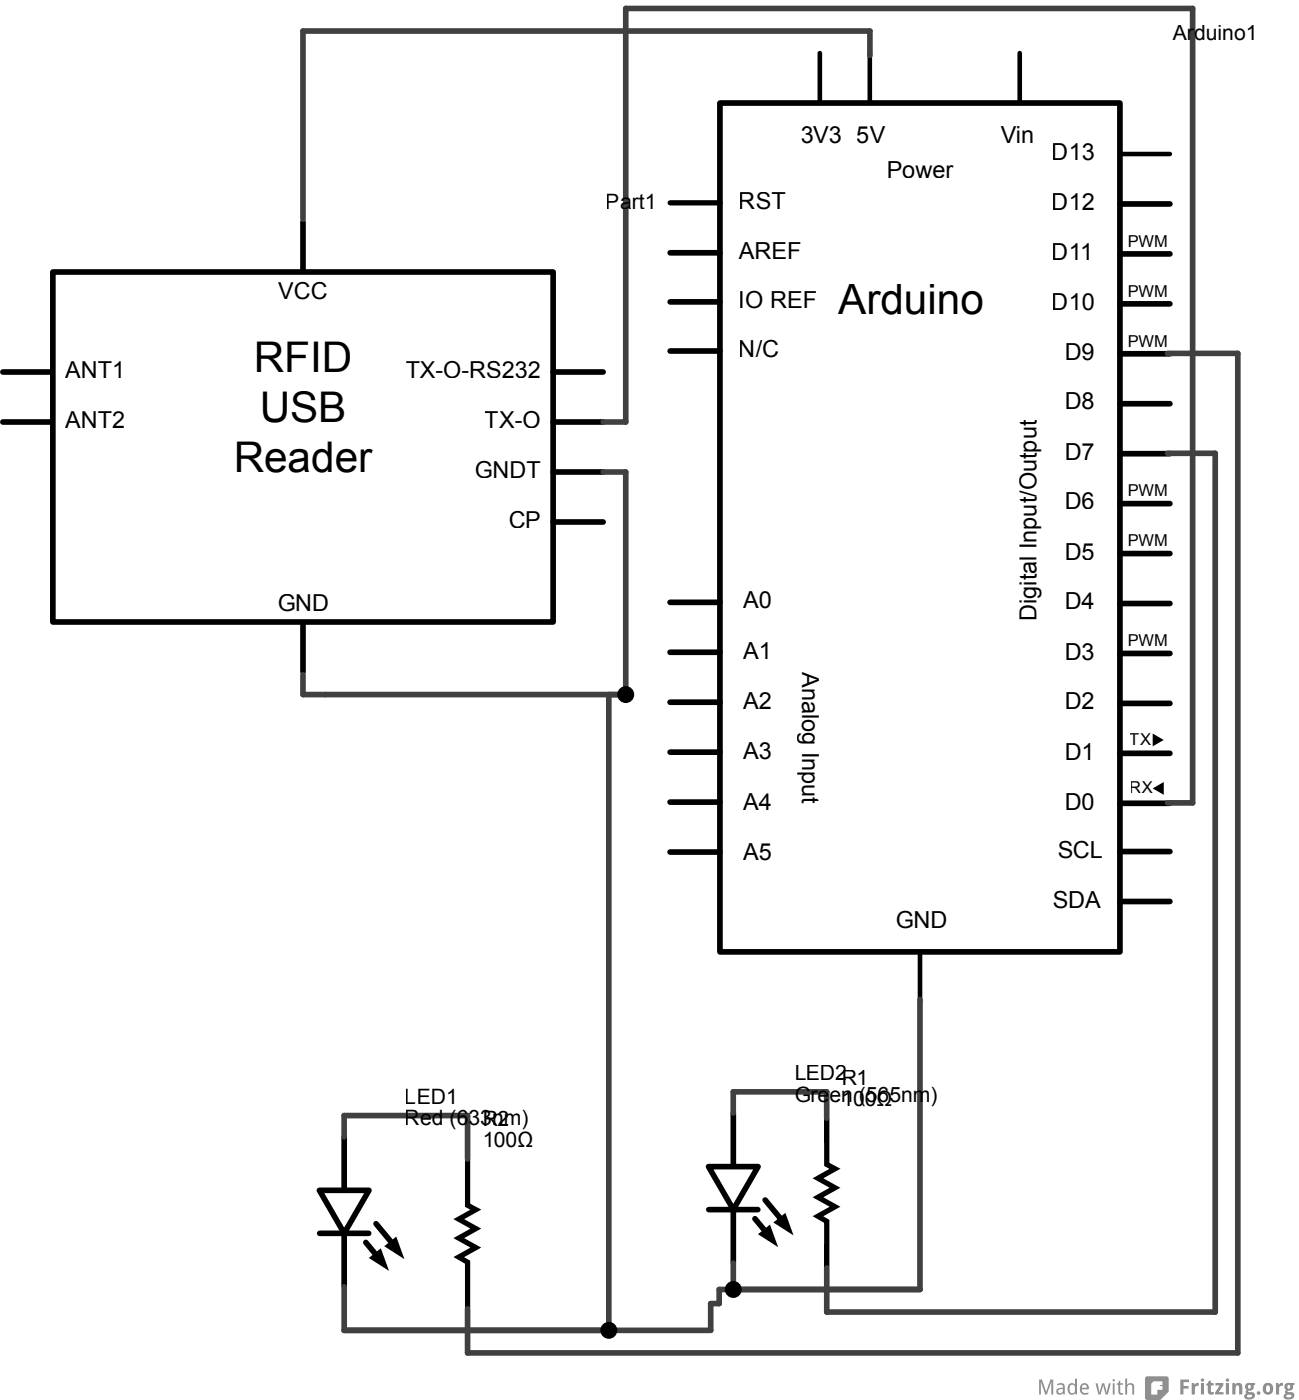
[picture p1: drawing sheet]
<svg xmlns="http://www.w3.org/2000/svg" width="195mm" height="210mm" viewBox="0 0 195 210" stroke-linecap="round" stroke-linejoin="round" font-family="sans-serif">
<!-- layer: Layer 1 -->
<g fill="#8c8c8c">
<path d="M155.8 206.9h.4l.6 1.9 .7-1.9h.4v2.3h-.3v-2l-.7 2h-.2l-.7-2v2h-.2z"/>
<path d="M164.2 207.5h.3l.3 1.5 .4-1.5h.3l.4 1.5 .3-1.5h.3l-.4 1.7h-.3l-.4-1.4-.4 1.4h-.3z"/>
<path d="M167.8 207.1h.1v.4h.5v.2h-.5v1a.29 .29 0 0 0 .5 .3v.2a.5 .5 0 0 1-.7-.5v-1h-.3v-.1l.3-.1z"/>
<path d="M168.7 206.8h.3v.9l.1-.1a.58 .58 0 0 1 .6-.1 .58 .58 0 0 1 .3 .6v1.1h-.3v-1.1a.41 .41 0 0 0-.5-.4 .41 .41 0 0 0-.2 .6v.9h-.3z"/>
<path d="M177 206.9h1.2v.4h-.8v.6h.8v.4h-.8v.9h-.4z"/>
<path d="M178.7 207.5h.3l.1 .2a.54 .54 0 0 1 .6-.3v.5a.45 .45 0 0 0-.6 .4v.9h-.4z"/>
<path d="M181.2 207.1h.3v.4h.4v.3h-.4v.8a.27 .27 0 0 0 .5 .2l-.1 .4a.55 .55 0 0 1-.8-.6v-.8h-.3v-.2l.3-.1z"/>
<path d="M182.2 207.5h1.2v.3l-.7 1h.7v.4h-1.2v-.3l.7-1.1h-.7z"/>
<path d="M184.8 207.5h.3l.1 .2a.59 .59 0 0 1 .6-.2 .59 .59 0 0 1 .4 .6v1.1h-.4v-1.2a.29 .29 0 0 0-.4-.2 .29 .29 0 0 0-.2 .4v1h-.4z"/>
<path d="M191.3 207.5h.3l.1 .2a.54 .54 0 0 1 .6-.3v.5a.45 .45 0 0 0-.5 .4v.9h-.5z"/>
<path d="M158.7 208.5a.35 .35 0 0 0 .3 .5 .35 .35 0 0 0 .3-.5v-.1zM158.5 207.6a.67 .67 0 0 1 .7-.1 .67 .67 0 0 1 .4 .5v1.2h-.2v-.2a.55 .55 0 0 1-.8 .2 .55 .55 0 0 1-.2-.7 .55 .55 0 0 1 .7-.3h.2a.43 .43 0 0 0-.2-.5 .43 .43 0 0 0-.5 .1z"/>
<path d="M160.6 207.7a.92 .92 0 0 0 0 1.2 .51 .51 0 0 0 .5-.1 .51 .51 0 0 0 .1-.6 .42 .42 0 0 0-.2-.4 .42 .42 0 0 0-.4-.1zM160.3 207.6a.62 .62 0 0 1 .9 .1v-.9h.2v2.4h-.2v-.2a.65 .65 0 0 1-.9 .1 .65 .65 0 0 1-.3-.8l.1-.3z"/>
<path d="M162.3 207.8l-.1 .4h.7a.37 .37 0 0 0-.1-.5 .37 .37 0 0 0-.5 .1zM162.1 207.7a.69 .69 0 0 1 .8-.1 .69 .69 0 0 1 .3 .8h-1a.62 .62 0 0 0 1 .5v.2a.88 .88 0 0 1-1.1-.2 .88 .88 0 0 1-.1-1.1z"/>
<path d="M166.8 207.5h.3v1.7h-.3zM166.8 207a.17 .17 0 0 1 .3 0 .17 .17 0 0 1-.3 0z"/>
<path d="M180 207.5h.5v1.7h-.5zM180 207a.25 .25 0 0 1 .5 0 .25 .25 0 0 1-.5 0z"/>
<path d="M183.8 207.5h.4v1.7h-.4zM183.8 207a.25 .25 0 0 1 .4 0 .25 .25 0 0 1-.4 0z"/>
<path d="M187.2 207.8l-.1 .2a.22 .22 0 0 0 .2 .3 .22 .22 0 0 0 .2-.3l-.1-.3zM187 209.3l-.1 .2a.45 .45 0 0 0 .8-.2l-.3-.1zM186.8 207.6l.4-.2 1 .1v.2l-.3 .1a.66 .66 0 0 1-.8 .9v.1h.2a.56 .56 0 0 1 .7 .2 .56 .56 0 0 1 0 .7 .97 .97 0 0 1-1.5-.1 .42 .42 0 0 1 .4-.6 .28 .28 0 0 1-.2-.2 .28 .28 0 0 1 .2-.3 .59 .59 0 0 1-.1-.9z"/>
<path d="M189.9 207.8l-.1 .3 .1 .6a.27 .27 0 0 0 .4 0l.1-.6a.29 .29 0 0 0-.5-.3zM189.5 207.7a.85 .85 0 0 1 1.4 .6 .85 .85 0 0 1-1.3 .8 1.05 1.05 0 0 1-.1-1.4z"/>
<path d="M193.1 207.8l-.1 .2a.22 .22 0 0 0 .2 .3 .22 .22 0 0 0 .2-.3l-.1-.3zM192.9 209.3l-.1 .2a.45 .45 0 0 0 .8-.2l-.3-.1zM192.7 207.6l.4-.2 1 .1v.2l-.3 .1a.66 .66 0 0 1-.8 .9v.1h.2a.56 .56 0 0 1 .7 .2 .56 .56 0 0 1 0 .7 .97 .97 0 0 1-1.5-.1 .42 .42 0 0 1 .4-.6 .28 .28 0 0 1-.2-.2 .28 .28 0 0 1 .2-.3 .59 .59 0 0 1-.1-.9z"/>
<path d="M172.9 207.2h1.4v.6h-.4v.1h.4v.6h-.8v.7h-.9v-1.6zM171.7 206.6l-.1 3.1 .2 .3h2.1l1.3-1.2v-2l-.2-.3h-3z"/>
<circle cx="188.7" cy="209" r=".27"/>
</g>
<g fill="none" stroke="#000" stroke-width=".85">
<path d="M107.9 15.5h60v127.3h-60zM45.4 33.3v7.1M100.5 37.9h7.4M167.9 30.6h7.5M167.9 38.1h7.5M.4 55.8h7.1M7.9 40.8h75v52.5h-75zM82.9 55.8h7.5M100.5 52.7h7.4M100.5 45.3h7.4M167.9 45.6h7.5M167.9 53.1h7.5"/>
<path d="M.4 63.3h7.1M82.9 63.3h7.5M82.9 70.8h7.5M82.9 78.3h7.5M167.9 60.6h7.5M167.9 68.1h7.5M167.9 75.5h7.5M45.4 93.7v7.1M100.5 90.4h7.4M100.5 97.8h7.4M167.9 83h7.5M167.9 90.5h7.5"/>
<path d="M167.9 98h7.5M100.5 105.3h7.4M100.5 112.8h7.4M167.9 105.5h7.5M167.9 113h7.5M100.5 120.3h7.4M100.5 127.8h7.4M167.9 127.7h7.5M167.9 135.2h7.5M167.9 120.5h7.5M47.9 178.6h7.4l-3.7 6.4zM51.6 170.6v7.6"/>
<path d="M106.2 175h7.4l-3.7 6.4zM109.9 167v7.6M47.9 185h7.4M51.6 184.8v8.1M54.8 186.4l2 2.3M56.4 183.6l3 3.7M106.3 181.4h7.3M109.9 181.3v8.1M113.2 182.8l1.9 2.4M114.7 180l3.1 3.7"/>
</g>
<path d="M100.5 30.4h7.5" fill="none" stroke="#000" stroke-width=".79"/>
<path d="M122.9 8v7.5M130.4 8v7.5M152.9 8v7.5M167.9 23.1h7.5M137.9 142.8v7.5" fill="none" stroke="#000" stroke-width=".69"/>
<g fill="#000">
<path d="M172.8 110l1.7 1-1.7 1zM172.8 118.3l1.7-1v1.9zM51.3 170.5h.5v3.6h-.5zM51.6 170.5v.1zM69.8 174h.6v3.4h-.6zM69.9 173.7h.3v.3h-.3zM109.7 166.9h.5v3.6h-.5zM109.9 166.9l.1 .1zM51.3 189h.5v4.2h-.5zM51.6 193v.1zM55.3 188.7l1.8-1.4 1.2 3.3zM57.6 186.9l1.8-1.4 1.2 3.4z"/>
<path d="M69.8 192.8h.6v3.4h-.6zM69.9 196.2h.3v.3h-.3zM109.7 185.4h.5v4.2h-.5zM109.9 189.4l.1 .1zM113.6 185.1l1.8-1.4 1.3 3.4zM115.9 183.4l1.8-1.5 1.3 3.4z"/>
</g>
<path d="M70.1 174v22.1v-6.8l-1.3-.7 2.5-1.5-2.5-1.4 2.5-1.4-2.5-1.4 2.5-1.4-1.2-.7z" fill="#fff" stroke="#000" stroke-width=".79"/>
<path d="M123.6 167.9h.7v3.4h-.7zM123.8 167.6h.3v.3h-.3zM123.6 186.7h.7v3.4h-.7zM123.8 190.1h.3v.2h-.3z" fill="#000"/>
<path d="M123.9 167.9v22.1v-6.8l-1.3-.8 2.6-1.4-2.6-1.4 2.6-1.4-2.6-1.5 2.6-1.4-1.3-.6z" fill="#fff" stroke="#000" stroke-width=".79"/>
<path d="M130.4 8.3v-3.6h-85v28.2M90.4 70.8h3.4v33.4h-48.4v-3M91.3 104.2v95.4M137.9 149.9v43.5h-30.1v2.1h-1.3v4.1h-54.9v-6.6M51.6 170.5v-3.2h18.5v6.6M109.9 167v-3.2h14v3.9M109.9 189.5v3.9" fill="none" stroke="#404040" stroke-width=".85"/>
<circle cx="109.9" cy="193.4" r="1.27" fill="#000"/>
<circle cx="93.8" cy="104.2" r=".42" fill="#404040"/>
<g fill="#000">
<circle cx="93.8" cy="104.2" r="1.27"/>
<circle cx="91.3" cy="199.6" r="1.27"/>
</g>
<path d="M175 53h10.6v149.9h-115.5v-6.6M90.4 63.3h3.4v-62h85v119.1h-3.8M175 68h7.2v128.8h-58.3v-6.6M51.6 199.6h39.7" fill="none" stroke="#404040" stroke-width=".85"/>
<g font-size="6.3">
<text x="125.7" y="47.2">Arduino</text>
<text x="38" y="55.8">RFID</text>
<text x="38.9" y="63.3">USB</text>
<text x="35" y="70.8">Reader</text>
</g>
<g font-size="3.5">
<text x="120" y="21.5">3V3</text>
<text x="128.4" y="21.5">5V</text>
<text x="150" y="21.5">Vin</text>
<text x="132.9" y="26.6">Power</text>
<text x="157.7" y="24">D13</text>
<text x="110.7" y="31.4">RST</text>
<text x="157.7" y="31.5">D12</text>
<text x="110.7" y="38.8">AREF</text>
<text x="157.7" y="38.9">D11</text>
<text x="41.7" y="44.8">VCC</text>
<text x="110.7" y="46.2">IO REF</text>
<text x="157.7" y="46.6">D10</text>
<text x="110.7" y="53.5">N/C</text>
<text x="9.8" y="56.6">ANT1</text>
<text x="60.8" y="56.6">TX-O-RS232</text>
<text x="159.6" y="54">D9</text>
<text x="9.8" y="64.1">ANT2</text>
<text x="72.7" y="64.1">TX-O</text>
<text x="159.6" y="61.4">D8</text>
<text x="71.1" y="71.6">GNDT</text>
<text x="159.6" y="69">D7</text>
<text x="159.6" y="76.3">D6</text>
<text x="76.2" y="79.1">CP</text>
<text x="159.6" y="83.9">D5</text>
<text x="41.5" y="91.7">GND</text>
<text x="111.4" y="91.2">A0</text>
<text x="155.4" y="93.1" transform="rotate(-90 155.4 93.1)">Digital Input/Output</text>
<text x="159.6" y="91.4">D4</text>
<text x="111.4" y="98.8">A1</text>
<text x="120.2" y="100.8" transform="rotate(90 120.2 100.8)">Analog Input</text>
<text x="159.6" y="99">D3</text>
<text x="111.4" y="106.4">A2</text>
<text x="159.6" y="106.4">D2</text>
<text x="111.4" y="113.9">A3</text>
<text x="159.6" y="114">D1</text>
<text x="111.4" y="121.5">A4</text>
<text x="159.6" y="121.4">D0</text>
<text x="111.4" y="129">A5</text>
<text x="158.5" y="128.7">SCL</text>
<text x="157.8" y="136.2">SDA</text>
<text x="134.2" y="139.2">GND</text>
</g>
<g font-size="3.2">
<text x="175.8" y="6">Arduino1</text>
<text x="90.8" y="31.3">Part1</text>
<text x="60.7" y="165.6">LED1</text>
<text x="119" y="162.1">LED2R1</text>
<text x="119" y="165.2">Green (565nm)</text>
<text x="126.1" y="166">100Ω</text>
<text x="60.7" y="168.8">Red (633nm)</text>
<text x="72.3" y="168.9">R2</text>
<text x="72.3" y="172.1">100Ω</text>
</g>
<g font-size="2.5">
<text x="169.1" y="37.1">PWM</text>
<text x="169.1" y="44.5">PWM</text>
<text x="169.1" y="52">PWM</text>
<text x="169.1" y="74.4">PWM</text>
<text x="169.1" y="81.9">PWM</text>
<text x="169.1" y="96.9">PWM</text>
<text x="169.4" y="111.8">TX</text>
<text x="169.4" y="119">RX</text>
</g>
</svg>
